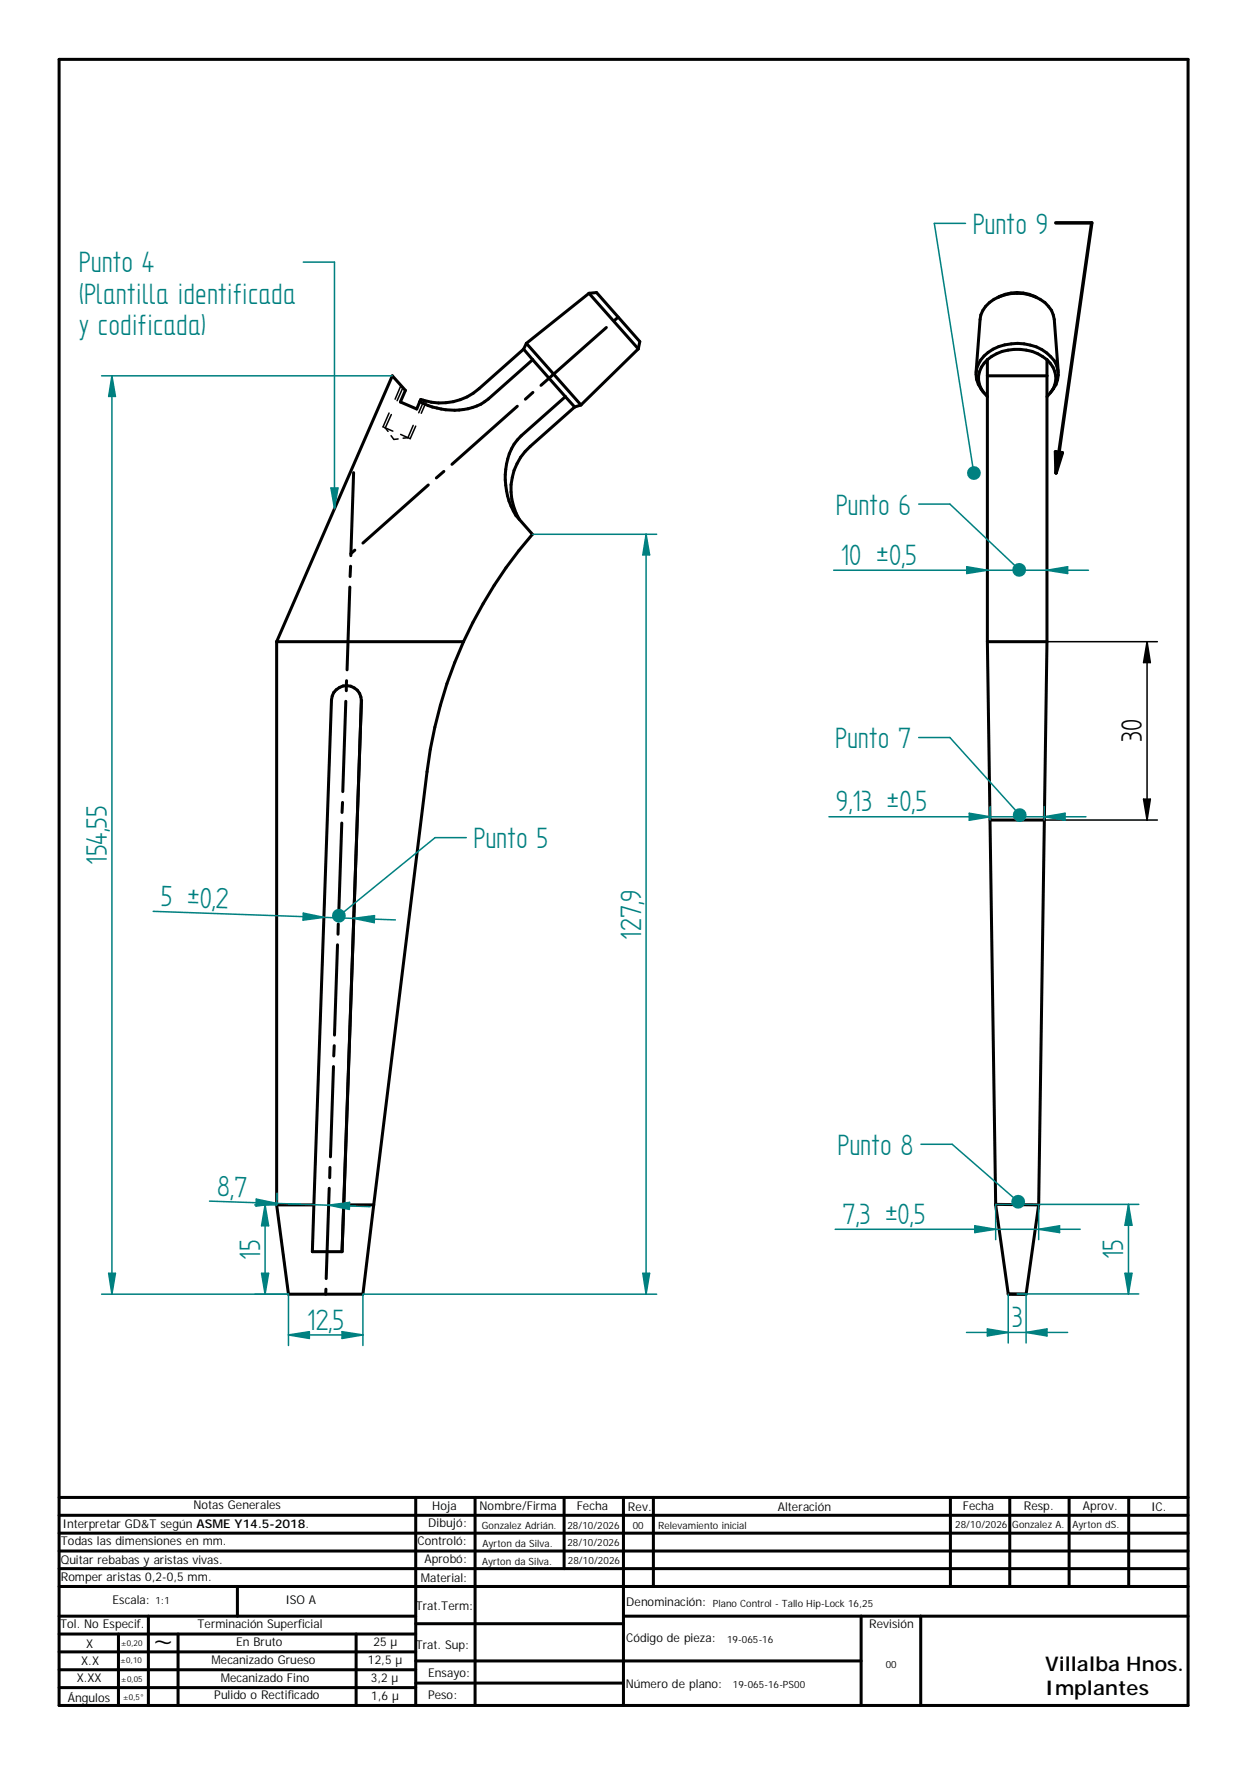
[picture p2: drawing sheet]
<svg xmlns="http://www.w3.org/2000/svg" width="210mm" height="297mm" viewBox="0 0 210 297" stroke-linecap="round" stroke-linejoin="round" font-family="sans-serif">
<g fill="none" stroke="#000" stroke-width=".51">
<path d="M9.9 10h190.1v277h-190.1zM88.1 58.8l-7.5 6.6a9.9 9.9 0 0 1-9.8 1.8l-.1 .4M88.1 58.8l1.6 1.7M88.6 57.8l-.5 1M88.6 57.8l9.2 10.4M99.1 49.4l1.3-.2 7.3 8.3-.3 1.2M99.1 49.4l-10.5 8.4M99.1 49.4l8.3 9.3M107.4 58.7l-9.6 9.5M174.5 50.1a6.9 6.9 0 0 0-6.6 0M59.5 79.5l-.4 14M70.7 67.6l-.6 1.2-2.7-1.2 .8-1.9-2.2-2.5-19.4 44.8"/>
<path d="M89.7 60.5l-7.5 6.6a9.6 9.6 0 0 1-7.9 1.7l-1.5-.3-2.1-.9M89.7 60.5l5.5 6.3M95.2 66.8l-7.5 6.6a10.2 10.2 0 0 0-2.4 9.2 11 11 0 0 0 1.5 4.1l2.8 3.2a74.8 74.8 0 0 0-11.6 18.1M95.2 66.8l1.5 1.7M96.7 68.5l-7.5 6.6a9.8 9.8 0 0 0-1.8 12.3M97.8 68.2l-1.1 .3M164.3 62.7l.7-8.9a4.7 4.7 0 0 1 3.2-3.8 7.4 7.4 0 0 1 8.3 1.6l.5 .6 .5 1.6 .6 8.9M165.5 66a4.3 4.3 0 0 1 .8-6.7 8.4 8.4 0 0 1 10.6 .7 4.1 4.1 0 0 1 0 6M166.2 60.5v47.5M166.2 60.5a4 4 0 0 0 0 6.3M166.2 60.5a8.1 8.1 0 0 1 10 0M166.2 63.2h10"/>
<path d="M176.2 60.5v47.5M176.2 60.5a4 4 0 0 1 0 6.3M58.9 98.8l-.5 13.9M59 95.3l-.1 1.7M46.6 108h31.4M46.6 108v94.8M58.2 118l-.5 15.2M58.3 114.6v1.6M60.8 118a2.52 2.52 0 0 0-2.4-2.6 2.52 2.52 0 0 0-2.6 2.4l-3 85M60.8 117.9l-3.2 92.8M78 108a75.7 75.7 0 0 0-6.1 21.9l-9 72.9M166.2 108l1.4 94.7"/>
<path d="M166.2 108h10M176.2 108l-1.4 94.8M57.5 138.5l-.5 15.2M57.7 135l-.1 1.7M56.8 159l-.5 15.2M56.9 155.5v1.7M56.1 179.5l-.5 15.2M56.3 176l-.1 1.7M55.4 200l-.5 15.2M55.5 196.5v1.7M46.6 202.8h6.2M46.6 202.8l2 15h12.5l1.8-15"/>
<path d="M52.8 202.8l-.2 7.9h5M54.9 217l-.1 .8M62.9 202.8h-5l-.3 7.9M167.6 202.7l2.1 15.1h3M167.6 202.7l7.2 .1M169.7 217.8h3M174.8 202.8l-2.1 15M9.9 252h190.1M70 252v35M80 252v35M95 252v12M104.9 252v35"/>
<path d="M110 252v15M160 252v15M170 252v15M180 252v15M190 252v15M200 255h-190.1M200 258h-190.1M9.9 272h60.1M9.9 278h60.1M9.9 275h60.1M19.9 275v12M25 272v15"/>
<path d="M30 275v12M40 267v5M59.9 275v12M70 279.5h34.9M70 273.3h34.9M104.9 272h95.1M105 279.5h39.9M144.9 272v15M155 272v15M200 267h-190.1M200 261h-190.1M200 264h-190.1"/>
<path d="M9.9 284h60.1M9.9 281h60.1M70 283.3h34.9"/>
</g>
<g fill="none" stroke="#000" stroke-width=".25">
<path d="M64.7 71.9l.2 .1M64.9 72l.4 .6M64.9 72l1.2 .6M65.5 69.5l-1 2.3 .1 .1M65.8 73.3l.5 .7 .7-.1M65.9 69.8l-1 2.2M67.4 73.1l1.3 .6M67.5 64.9l-1 2.3M67.8 65.2l-1 2.2M68.7 73.7h.1M68.7 73.7h-.8M69.6 71.6l-.9 2.1"/>
<path d="M70 71.7l-1 2.1-.1-.1M71.4 67.4l-.9 2.1M71.8 67.5l-.9 2.1M56.2 116.5l-.4 1.3v1.8M56.2 116.5h.1M57.1 115.7a2.39 2.39 0 0 1 2.5 0M60.5 116.6l.2 .6 .1 .7M60.8 117.9h.1M55.1 137.9l-.1 3.6M55.3 132.4l-.1 3.6M55.5 126.9l-.1 3.6M55.7 121.5l-.2 3.6"/>
<path d="M54.4 159.7l-.2 3.6M54.5 154.3l-.1 3.6M54.7 148.8l-.1 3.6M54.9 143.3l-.1 3.6M53.8 176.1l-.2 3.6M54 170.6l-.2 3.6M54.1 165.2l-.1 3.6M53 198l-.1 3.5M53.2 192.5l-.1 3.6M53.4 187l-.1 3.6M53.6 181.6l-.1 3.6M46.6 202.7l.3 2.5"/>
<path d="M47.2 207.8l.7 4.9M48.3 215.3l.3 2.5M48.6 217.8h.1M52.6 208.9v1.8M52.8 203.4l-.1 3.6"/>
</g>
<circle cx="169.7" cy="217.8" r=".25" fill="#000"/>
<path d="M43.1 201.8l3.5 .7-3.5 .5zM46.7 200.8l-.1 2" fill="none" stroke="#008080" stroke-width=".25"/>
<path d="M43.1 201.8l3.5 .7-3.5 .5z" fill="#008080"/>
<path d="M55.3 202.8l3.5-.4v1.1z" fill="none" stroke="#008080" stroke-width=".25"/>
<path d="M55.3 202.8l3.5-.4v1.1z" fill="#008080"/>
<path d="M35.3 202.1l27 1M42.9 217.8h5.7M42.9 202.8h3.7M44.6 202.8l.6 3.5h-1.2z" fill="none" stroke="#008080" stroke-width=".25"/>
<path d="M44.6 202.8l.6 3.5h-1.2z" fill="#008080"/>
<path d="M44 214.3h1.2l-.6 3.5z" fill="none" stroke="#008080" stroke-width=".25"/>
<path d="M44 214.3h1.2l-.6 3.5z" fill="#008080"/>
<path d="M44.6 202.8v15M48.6 217.8v8.6M61.1 217.8v8.6M57.6 224.1l3.5 .6-3.5 .6z" fill="none" stroke="#008080" stroke-width=".25"/>
<path d="M57.6 224.1l3.5 .6-3.5 .6z" fill="#008080"/>
<path d="M48.6 224.7l3.5-.6v1.2z" fill="none" stroke="#008080" stroke-width=".25"/>
<path d="M48.6 224.7l3.5-.6v1.2z" fill="#008080"/>
<path d="M17.1 63.2h48.9M17.1 217.8h31.5M18.3 214.3h1.1l-.6 3.5zM48.6 224.7h12.5" fill="none" stroke="#008080" stroke-width=".25"/>
<path d="M18.3 214.3h1.1l-.6 3.5z" fill="#008080"/>
<path d="M18.8 63.2l.6 3.5h-1.1z" fill="none" stroke="#008080" stroke-width=".25"/>
<path d="M18.8 63.2l.6 3.5h-1.1z" fill="#008080"/>
<path d="M18.8 63.2v154.6M89.6 89.9h20.9M108.8 89.9l.5 3.5h-1.1zM61.1 217.8h49.4" fill="none" stroke="#008080" stroke-width=".25"/>
<path d="M102.1 55.1l-11 9.8M104.1 53.4l-.7 .5M74.7 79.3l-1.3 1.1M87.1 68.4l-11 9.7M89.7 66l-1.3 1.2M59.7 92.6l-.6 .6M72.1 81.6l-11 9.8" fill="none" stroke="#000" stroke-width=".51"/>
<path d="M108.8 89.9l.5 3.5h-1.1z" fill="#008080"/>
<path d="M108.2 214.3h1.1l-.5 3.5z" fill="none" stroke="#008080" stroke-width=".25"/>
<path d="M108.2 214.3h1.1l-.5 3.5z" fill="#008080"/>
<path d="M108.8 89.9v127.9M169.7 217.8v8.2M172.7 217.8v8.2M166.2 223.6l3.5 .6-3.5 .6z" fill="none" stroke="#008080" stroke-width=".25"/>
<path d="M166.2 223.6l3.5 .6-3.5 .6z" fill="#008080"/>
<path d="M172.7 224.2l3.5-.6v1.2z" fill="none" stroke="#008080" stroke-width=".25"/>
<path d="M172.7 224.2l3.5-.6v1.2z" fill="#008080"/>
<path d="M167.6 202.7h24.1M171.2 217.8h20.5M189.9 202.7l.6 3.5h-1.1zM162.7 224.2h17" fill="none" stroke="#008080" stroke-width=".25"/>
<path d="M189.9 202.7l.6 3.5h-1.1z" fill="#008080"/>
<path d="M189.4 214.3h1.1l-.6 3.5z" fill="none" stroke="#008080" stroke-width=".25"/>
<path d="M189.4 214.3h1.1l-.6 3.5z" fill="#008080"/>
<path d="M164.1 206.3l3.5 .6-3.5 .5zM167.6 202.7v5.9M174.8 202.8v5.8M189.9 202.7v15.1" fill="none" stroke="#008080" stroke-width=".25"/>
<path d="M164.1 206.3l3.5 .6-3.5 .5z" fill="#008080"/>
<path d="M174.8 206.9l3.6-.6v1.1z" fill="none" stroke="#008080" stroke-width=".25"/>
<path d="M174.8 206.9l3.6-.6v1.1z" fill="#008080"/>
<path d="M162.7 95.4l3.5 .6-3.5 .5zM140.6 206.9h41.2" fill="none" stroke="#008080" stroke-width=".25"/>
<path d="M162.7 95.4l3.5 .6-3.5 .5z" fill="#008080"/>
<path d="M176.2 96l3.5-.6v1.1z" fill="none" stroke="#008080" stroke-width=".25"/>
<path d="M176.2 96l3.5-.6v1.1z" fill="#008080"/>
<path d="M140.3 96h42.9M163.2 136.9l3.5 .6-3.5 .5zM166.7 135.7v2.3M175.8 135.7v2.3" fill="none" stroke="#008080" stroke-width=".25"/>
<path d="M166.7 138h9.1" fill="none" stroke="#000" stroke-width=".51"/>
<path d="M176.2 108h18.6M193.1 108l.5 3.5h-1.1zM193.1 108v30M175.8 138h19M192.5 134.5h1.1l-.5 3.5z" fill="none" stroke="#000" stroke-width=".25"/>
<path d="M193.1 108l.5 3.5h-1.1zM192.5 134.5h1.1l-.5 3.5z" fill="#000"/>
<path d="M163.2 136.9l3.5 .6-3.5 .5z" fill="#008080"/>
<path d="M175.8 137.5l3.5-.6v1.1z" fill="none" stroke="#008080" stroke-width=".25"/>
<path d="M175.8 137.5l3.5-.6v1.1z" fill="#008080"/>
<path d="M139.5 137.5h43.3M51.1 153.7l3.4 .7-3.5 .5z" fill="none" stroke="#008080" stroke-width=".25"/>
<path d="M51.1 153.7l3.4 .7-3.5 .5z" fill="#008080"/>
<path d="M59.5 154.6l3.5-.5v1.2z" fill="none" stroke="#008080" stroke-width=".25"/>
<path d="M59.5 154.6l3.5-.5v1.2z" fill="#008080"/>
<path d="M56.3 44.1v41.5M25.8 153.4l40.7 1.4" fill="none" stroke="#008080" stroke-width=".25"/>
<path d="M55.7 82.1h1.2l-.6 3.5z" fill="#008080"/>
<path d="M157.3 37.6l6.6 42M51.1 44.1h5.2M55.7 82.1h1.2l-.6 3.5z" fill="none" stroke="#008080" stroke-width=".25"/>
<circle cx="163.9" cy="79.6" r="1.17" fill="#008080"/>
<path d="M157.3 37.6h5.2M159.9 84.8l11.7 11.1" fill="none" stroke="#008080" stroke-width=".25"/>
<path d="M177.7 37.5h6.1l-6 42.1M177.7 76l1.1 .2-1 3.4z" fill="none" stroke="#000" stroke-width=".59"/>
<path d="M177.7 76l1.1 .2-1 3.4z" fill="#000"/>
<circle cx="171.6" cy="95.9" r="1.17" fill="#008080"/>
<path d="M154.6 84.8h5.3M159.9 124.1l11.8 13.1" fill="none" stroke="#008080" stroke-width=".25"/>
<circle cx="171.6" cy="137.2" r="1.17" fill="#008080"/>
<path d="M154.6 124.1h5.3M160.3 192.6l11.1 9.6" fill="none" stroke="#008080" stroke-width=".25"/>
<circle cx="171.4" cy="202.2" r="1.17" fill="#008080"/>
<path d="M73.2 141l-16.1 13.1M155 192.6h5.3" fill="none" stroke="#008080" stroke-width=".25"/>
<circle cx="57" cy="154.1" r="1.17" fill="#008080"/>
<path d="M73.2 141h5.3" fill="none" stroke="#008080" stroke-width=".25"/>
<g font-size="5.6" fill="#008080">
<text x="163.7" y="39.3">Punto 9</text>
<text x="13.3" y="45.8">Punto 4</text>
<text x="13.3" y="51.1">(Plantilla identificada</text>
<text x="13.3" y="56.3">y codificada)</text>
<text x="140.7" y="86.6">Punto 6</text>
<text x="141.5" y="95.1">10 u0,5</text>
<text x="140.6" y="125.9">Punto 7</text>
<text x="140.7" y="136.6">9,13 u0,5</text>
<text x="79.7" y="142.7">Punto 5</text>
<text x="18" y="145.6" transform="rotate(-90 18 145.6)">154,55</text>
<text x="27" y="152.5" transform="rotate(2 27 152.5)">5 u0,</text>
<text x="36.3" y="152.9" transform="rotate(2 36.3 152.9)">2</text>
<text x="107.9" y="158.2" transform="rotate(-90 107.9 158.2)">127,9</text>
<text x="141" y="194.4">Punto 8</text>
<text x="36.5" y="201.3" transform="rotate(2 36.5 201.3)">8,</text>
<text x="39.4" y="201.4" transform="rotate(2 39.4 201.4)">7</text>
<text x="141.8" y="206">7,3 u0,5</text>
<text x="43.8" y="212" transform="rotate(-90 43.8 212)">15</text>
<text x="189.1" y="212" transform="rotate(-90 189.1 212)">15</text>
<text x="51.7" y="223.8">12,5</text>
<text x="170.3" y="223.4">3</text>
</g>
<g font-size="5.6">
<text x="192.2" y="124.9" transform="rotate(-90 192.2 124.9)">30</text>
<text x="25.9" y="278.4">~</text>
</g>
<g font-size="3.4">
<text x="175.9" y="281.1">Villalba Hnos.</text>
<text x="175.9" y="285.2">Implantes</text>
</g>
<g font-size="2">
<text x="10.5" y="257.1">Interpretar GD&amp;T segúnASME Y14.5-2018.</text>
<text x="32.6" y="254">Notas Generales</text>
<text x="72.1" y="257">Dibujó:</text>
<text x="72.7" y="254.2">Hoja</text>
<text x="80.7" y="254">Nombre/Firma</text>
<text x="97.1" y="254.1">Fecha</text>
<text x="105.7" y="254.3">Rev.</text>
<text x="130.9" y="254.2">Alteración</text>
<text x="162.1" y="254.1">Fecha</text>
<text x="172.3" y="254.1">Resp.</text>
<text x="182.3" y="254.1">Aprov.</text>
<text x="193.8" y="254.2">IC.</text>
<text x="10.2" y="260.1">Todas las dimensiones en mm.</text>
<text x="10.2" y="263.1">Quitar rebabas y aristas vivas.</text>
<text x="70.3" y="260.1">Controló:</text>
<text x="71.5" y="263.1">Aprobó:</text>
<text x="10.2" y="266">Romper aristas 0,2-0,5 mm.</text>
<text x="70.8" y="266.2">M</text>
<text x="72.4" y="266.2">aterial:</text>
<text x="10.1" y="274.1">Tol. No Especif.</text>
<text x="18.9" y="270">Escala:</text>
<text x="33.2" y="274.1">Terminación Superficial</text>
<text x="48" y="270">ISO A</text>
<text x="70" y="270.9">Trat.Term:</text>
<text x="105.4" y="270.3">Denominación:</text>
<text x="146.3" y="274">Revisión</text>
<text x="13.7" y="280.2">X.X</text>
<text x="14.5" y="277.3">X</text>
<text x="35.6" y="280.1">M</text>
<text x="37.2" y="280.1">ecanizado Grueso</text>
<text x="39.8" y="277.1">En Bruto</text>
<text x="61.9" y="280.1">12,5 µ</text>
<text x="62.9" y="277">25 µ</text>
<text x="70" y="277.5">Trat. Sup:</text>
<text x="105.4" y="276.4">Código de pieza:</text>
<text x="11.4" y="286.4">Ángulos</text>
<text x="12.9" y="283.1">X.XX</text>
<text x="36.1" y="286">Pulido o Rectificado</text>
<text x="37.2" y="283.1">M</text>
<text x="38.7" y="283.1">ecanizado Fino</text>
<text x="62.4" y="283.1">3,2 µ</text>
<text x="62.5" y="286.1">1,6 µ</text>
<text x="72.1" y="282.2">Ensayo:</text>
<text x="72.1" y="285.9">Peso:</text>
<text x="105.3" y="284.1">Número de plano:</text>
</g>
<g font-size="1.7">
<text x="81.1" y="257.3">Gonzalez Adrián.</text>
<text x="95.5" y="257.4">28/10/2026</text>
<text x="106.5" y="257.3">00</text>
<text x="110.8" y="257.3">Relevamiento inicial</text>
<text x="160.8" y="257.2">28/10/2026</text>
<text x="170.4" y="257.2">Gonzalez A.</text>
<text x="180.5" y="257.2">Ayrton dS.</text>
<text x="81.2" y="263.4">Ayrton da Silva.</text>
<text x="81.2" y="260.4">Ayrton da Silva.</text>
<text x="95.5" y="260.1">28/10/2026</text>
<text x="95.6" y="263.1">28/10/2026</text>
<text x="26.2" y="270">1:1</text>
<text x="120" y="270.4">Plano Control - Tallo Hip-Lock 16,25</text>
<text x="122.4" y="276.5">19-065-16</text>
<text x="149.1" y="280.8">00</text>
<text x="123.4" y="284.1">19-065-16-PS00</text>
</g>
<g font-size="1.4">
<text x="20.2" y="279.9">±0,10</text>
<text x="20.3" y="277">±0,20</text>
<text x="20.4" y="283">±0,05</text>
<text x="20.7" y="286.1">±0,5°</text>
</g>
</svg>
